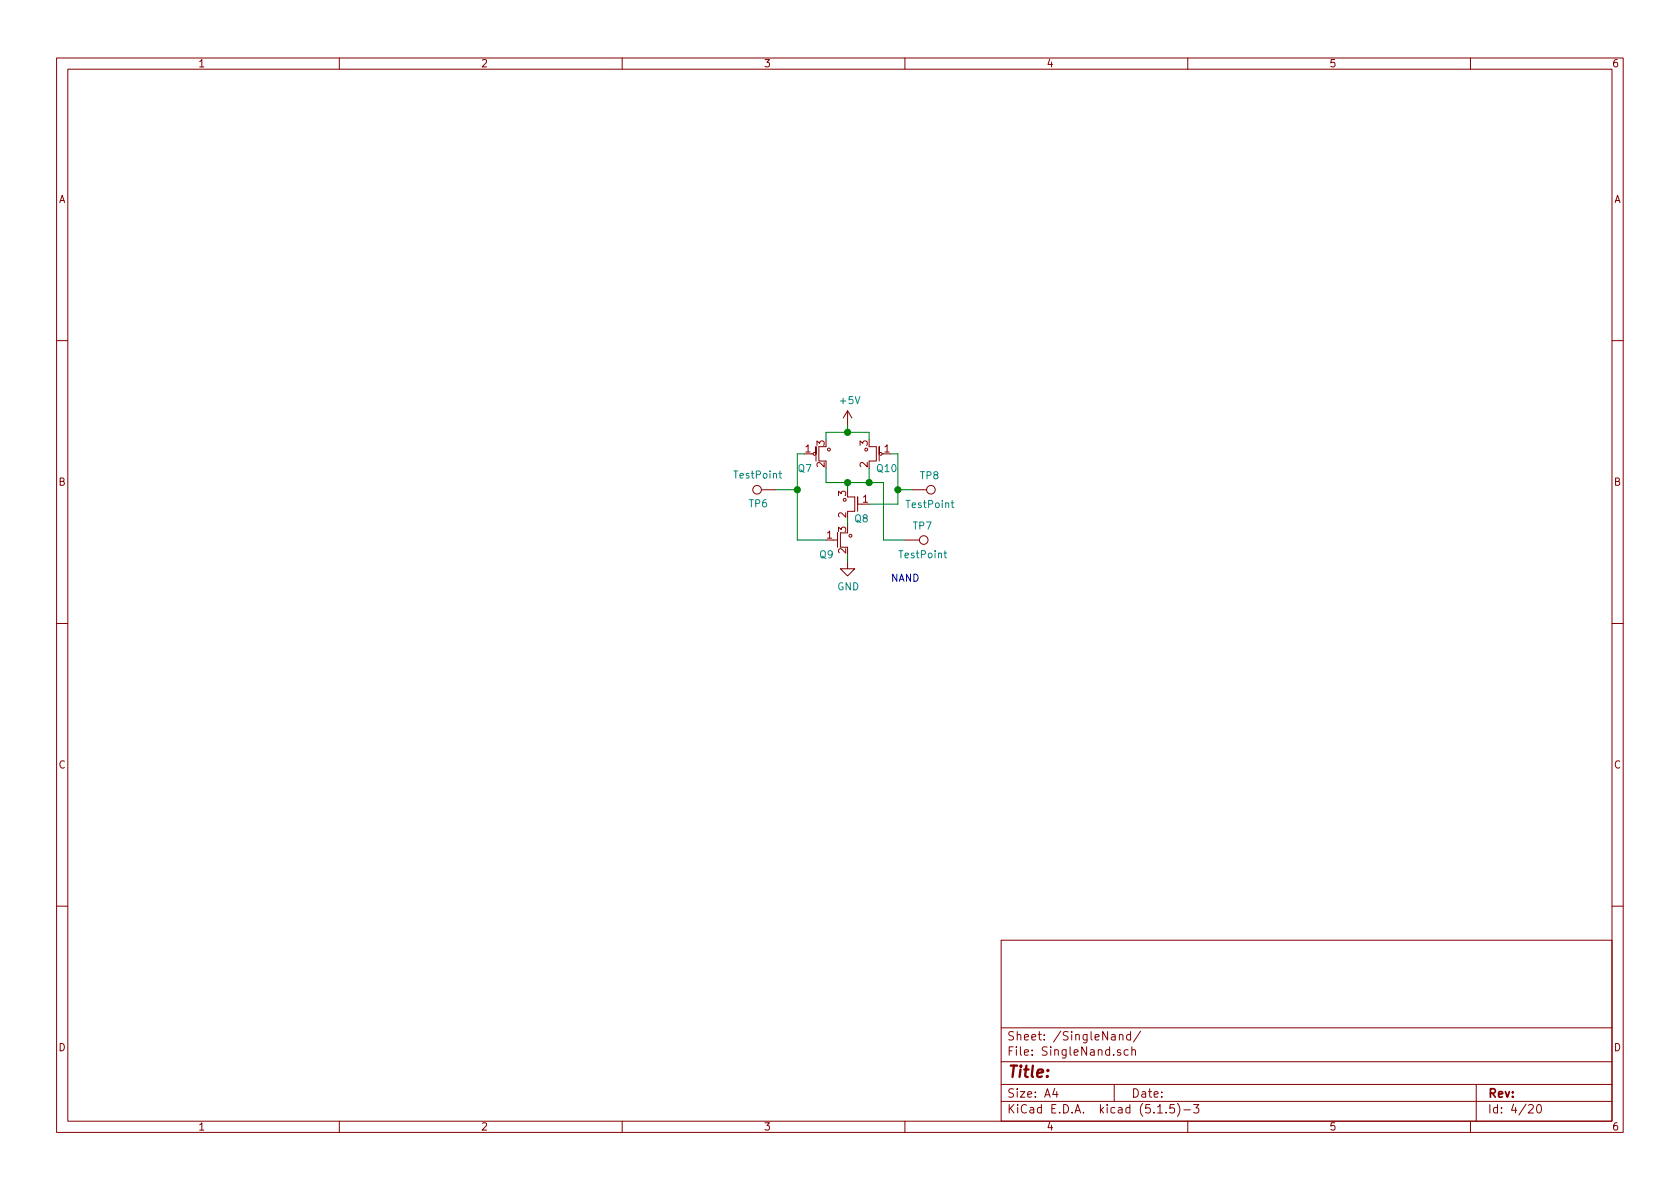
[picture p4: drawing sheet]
EESchema Schematic File Version 4
EELAYER 30 0
EELAYER END
$Descr A4 11693 8268
encoding utf-8
Sheet 4 20
Title ""
Date ""
Rev ""
Comp ""
Comment1 ""
Comment2 ""
Comment3 ""
Comment4 ""
$EndDescr
$Comp
L LogicQ:PM Q?
U 1 1
P 5750 3150
AR Path="/5ECBB76E" Ref="Q?"  Part="1" 
AR Path="/5EC45DEA/5ECBB76E" Ref="Q7"  Part="1" 
F 0 "Q7" H 5550 3050 50  0000 L CNN
F 1 "PM" H 5850 3050 50  0001 C CNN
F 2 "LogicQ:SOT-23-P" H 5550 3150 50  0001 C CNN
F 3 "" H 5750 3150 50  0001 C CNN
	1    5750 3150
	1    0    0    -1  
$EndComp
$Comp
L LogicQ:PM Q?
U 1 1
P 6050 3150
AR Path="/5ECBB774" Ref="Q?"  Part="1" 
AR Path="/5EC45DEA/5ECBB774" Ref="Q10"  Part="1" 
F 0 "Q10" H 5850 3050 50  0000 L CNN
F 1 "PM" H 6150 3050 50  0001 C CNN
F 2 "LogicQ:SOT-23-P" H 5850 3150 50  0001 C CNN
F 3 "" H 6050 3150 50  0001 C CNN
	1    6050 3150
	-1   0    0    -1  
$EndComp
$Comp
L LogicQ:NM Q?
U 1 1
P 5900 3500
AR Path="/5ECBB77A" Ref="Q?"  Part="1" 
AR Path="/5EC45DEA/5ECBB77A" Ref="Q8"  Part="1" 
F 0 "Q8" H 5750 3400 50  0000 L CNN
F 1 "NM" H 6000 3400 50  0001 C CNN
F 2 "LogicQ:SOT-23-N" H 5700 3500 50  0001 C CNN
F 3 "" H 5900 3500 50  0001 C CNN
	1    5900 3500
	-1   0    0    -1  
$EndComp
$Comp
L LogicQ:NM Q?
U 1 1
P 5900 3750
AR Path="/5ECBB780" Ref="Q?"  Part="1" 
AR Path="/5EC45DEA/5ECBB780" Ref="Q9"  Part="1" 
F 0 "Q9" H 5700 3650 50  0000 L CNN
F 1 "NM" H 6000 3650 50  0001 C CNN
F 2 "LogicQ:SOT-23-N" H 5700 3750 50  0001 C CNN
F 3 "" H 5900 3750 50  0001 C CNN
	1    5900 3750
	1    0    0    -1  
$EndComp
Wire Wire Line
	5900 3600 5900 3650
Wire Wire Line
	5900 3400 5900 3350
Wire Wire Line
	5900 3350 5750 3350
Wire Wire Line
	5900 3350 6050 3350
Connection ~ 5900 3350
Wire Wire Line
	6050 3250 6050 3350
Wire Wire Line
	5750 3250 5750 3350
$Comp
L power:GND #PWR?
U 1 1
P 5900 3900
AR Path="/5ECBB78D" Ref="#PWR?"  Part="1" 
AR Path="/5EC45DEA/5ECBB78D" Ref="#PWR0105"  Part="1" 
F 0 "#PWR0105" H 5900 3650 50  0001 C CNN
F 1 "GND" H 5905 3727 50  0000 C CNN
F 2 "" H 5900 3900 50  0001 C CNN
F 3 "" H 5900 3900 50  0001 C CNN
	1    5900 3900
	1    0    0    -1  
$EndComp
Wire Wire Line
	5900 3900 5900 3850
Wire Wire Line
	5750 3050 5750 3000
Wire Wire Line
	5750 3000 5900 3000
Wire Wire Line
	6050 3000 6050 3050
$Comp
L power:+5V #PWR?
U 1 1
P 5900 2950
AR Path="/5ECBB797" Ref="#PWR?"  Part="1" 
AR Path="/5EC45DEA/5ECBB797" Ref="#PWR0106"  Part="1" 
F 0 "#PWR0106" H 5900 2800 50  0001 C CNN
F 1 "+5V" H 5915 3123 50  0000 C CNN
F 2 "" H 5900 2950 50  0001 C CNN
F 3 "" H 5900 2950 50  0001 C CNN
	1    5900 2950
	1    0    0    -1  
$EndComp
Wire Wire Line
	5900 2950 5900 3000
Connection ~ 5900 3000
Wire Wire Line
	5900 3000 6050 3000
Wire Wire Line
	6050 3500 6250 3500
Wire Wire Line
	6250 3500 6250 3400
Wire Wire Line
	6250 3150 6200 3150
Wire Wire Line
	5600 3150 5550 3150
Wire Wire Line
	5550 3150 5550 3400
Wire Wire Line
	5550 3750 5750 3750
Connection ~ 5550 3400
Wire Wire Line
	5550 3400 5550 3750
Connection ~ 6250 3400
Wire Wire Line
	6250 3400 6250 3150
$Comp
L Connector:TestPoint TP?
U 1 1
P 5400 3400
AR Path="/5ECBB7AA" Ref="TP?"  Part="1" 
AR Path="/5EC45DEA/5ECBB7AA" Ref="TP6"  Part="1" 
F 0 "TP6" V 5300 3450 50  0000 L CNN
F 1 "TestPoint" V 5500 3350 50  0000 L CNN
F 2 "Connector_PinSocket_2.54mm:PinSocket_1x01_P2.54mm_Vertical" H 5600 3400 50  0001 C CNN
F 3 "~" H 5600 3400 50  0001 C CNN
	1    5400 3400
	0    -1   -1   0   
$EndComp
Wire Wire Line
	5400 3400 5550 3400
$Comp
L Connector:TestPoint TP?
U 1 1
P 6350 3400
AR Path="/5ECBB7B1" Ref="TP?"  Part="1" 
AR Path="/5EC45DEA/5ECBB7B1" Ref="TP8"  Part="1" 
F 0 "TP8" V 6250 3450 50  0000 L CNN
F 1 "TestPoint" V 6450 3350 50  0000 L CNN
F 2 "Connector_PinSocket_2.54mm:PinSocket_1x01_P2.54mm_Vertical" H 6550 3400 50  0001 C CNN
F 3 "~" H 6550 3400 50  0001 C CNN
	1    6350 3400
	0    1    1    0   
$EndComp
Wire Wire Line
	6250 3400 6350 3400
Wire Wire Line
	6050 3350 6150 3350
Wire Wire Line
	6150 3350 6150 3750
Connection ~ 6050 3350
$Comp
L Connector:TestPoint TP?
U 1 1
P 6300 3750
AR Path="/5ECBB7BB" Ref="TP?"  Part="1" 
AR Path="/5EC45DEA/5ECBB7BB" Ref="TP7"  Part="1" 
F 0 "TP7" V 6200 3800 50  0000 L CNN
F 1 "TestPoint" V 6400 3700 50  0000 L CNN
F 2 "Connector_PinSocket_2.54mm:PinSocket_1x01_P2.54mm_Vertical" H 6500 3750 50  0001 C CNN
F 3 "~" H 6500 3750 50  0001 C CNN
	1    6300 3750
	0    1    1    0   
$EndComp
Wire Wire Line
	6150 3750 6300 3750
Text Notes 6200 4050 0    50   ~ 0
NAND
$EndSCHEMATC
